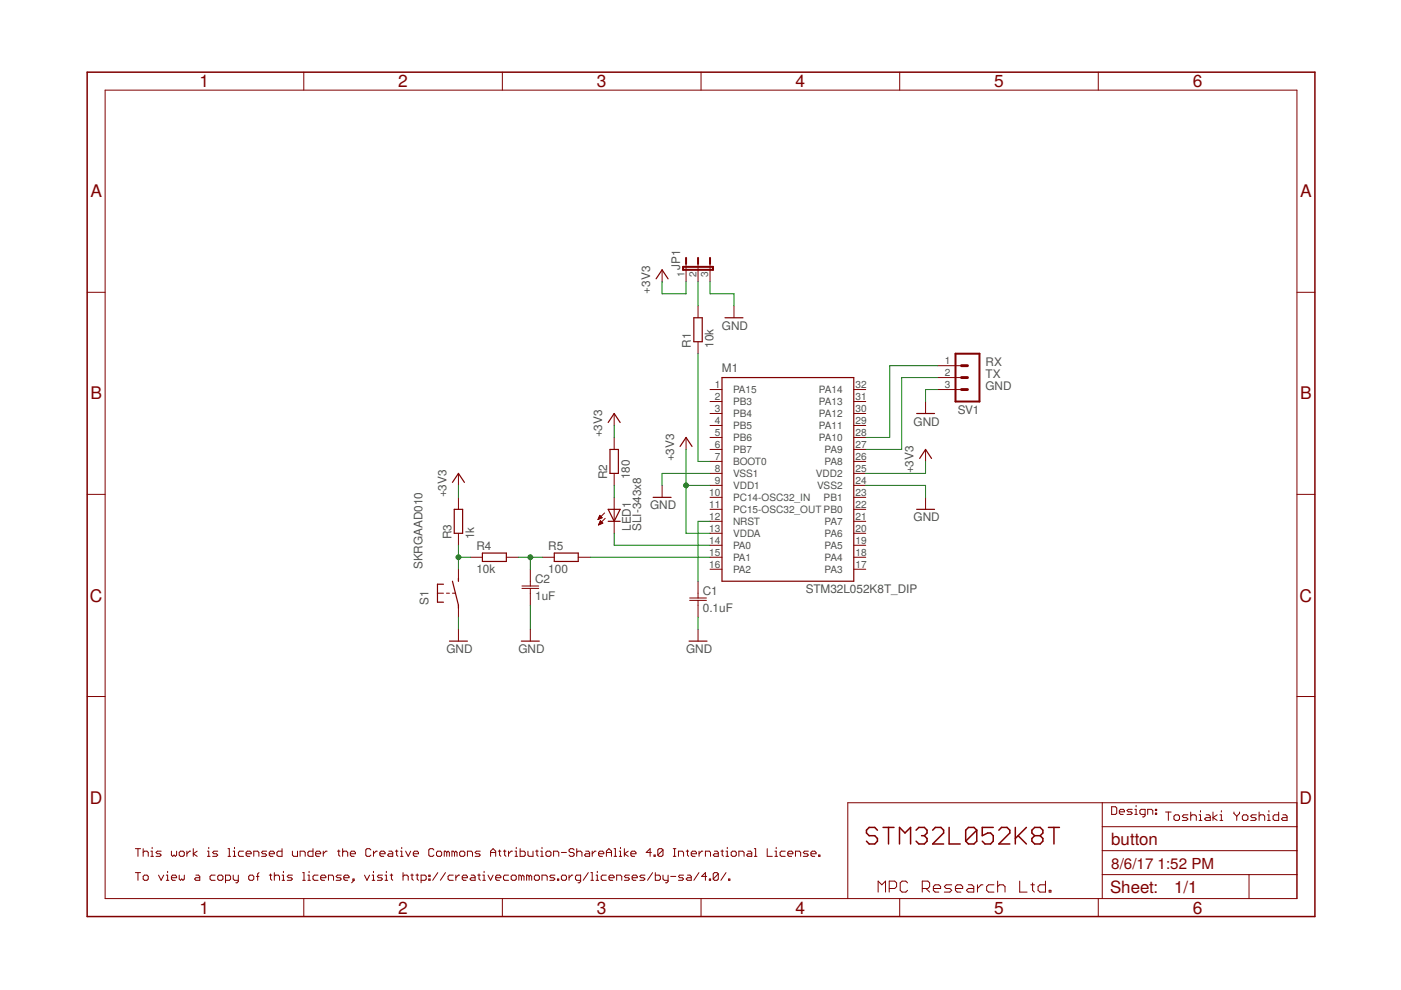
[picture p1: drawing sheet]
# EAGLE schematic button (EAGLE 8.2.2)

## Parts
C1  0.1uF  C-JIS050-024X044  [C050-024X044]
C2  1uF  C-JIS050-024X044  [C050-024X044]
JP1  JP2E  [JP2]
LED1  SLI-343x8  LED3MM  [LED3MM]
M1  STM32L052K8T_DIP  [DIP32]
R1  10k  R-EU_0207/2V  [0207/2V]
R2  180  R-EU_0207/2V  [0207/2V]
R3  1k  R-EU_0207/2V  [0207/2V]
R4  10k  R-EU_0207/2V  [0207/2V]
R5  100  R-EU_0207/2V  [0207/2V]
S1  SKRGAAD010  [SKRG]
SV1  MA03-1  [MA03-1]

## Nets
+3V3: JP1.1 M1.9(VDD1) M1.13(VDDA) M1.25(VDD2) R2.2 R3.2
GND: C1.2 C2.2 JP1.3 M1.8(VSS1) M1.24(VSS2) S1.P$1 SV1.3
N$1: M1.27(PA9) SV1.2
N$2: M1.7(BOOT0) R1.1
N$3: M1.28(PA10) SV1.1
N$4: C1.1 M1.12(NRST)
N$5: LED1.K(C) M1.14(PA0)
N$6: JP1.2 R1.2
N$7: R3.1 R4.1 S1.P$2
N$8: C2.1 R4.2 R5.1
N$9: LED1.A R2.1
N$10: M1.15(PA1) R5.2
Unconnected: M1.1(PA15) M1.2(PB3) M1.3(PB4) M1.4(PB5) M1.5(PB6) M1.6(PB7) M1.10(PC14-OSC32_IN) M1.11(PC15-OSC32_OUT) M1.16(PA2) M1.17(PA3) M1.18(PA4) M1.19(PA5) M1.20(PA6) M1.21(PA7) M1.22(PB0) M1.23(PB1) M1.26(PA8) M1.29(PA11) M1.30(PA12) M1.31(PA13) M1.32(PA14)

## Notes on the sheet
- RX
- TX
- GND
- Design:
- Toshiaki Yoshida
- STM32L052K8T
- This work is licensed under the Creative Commons Attribution-ShareAlike 4.0 International License.
- To view a copy of this license, visit http://creativecommons.org/licenses/by-sa/4.0/.
- MPC Research Ltd.
